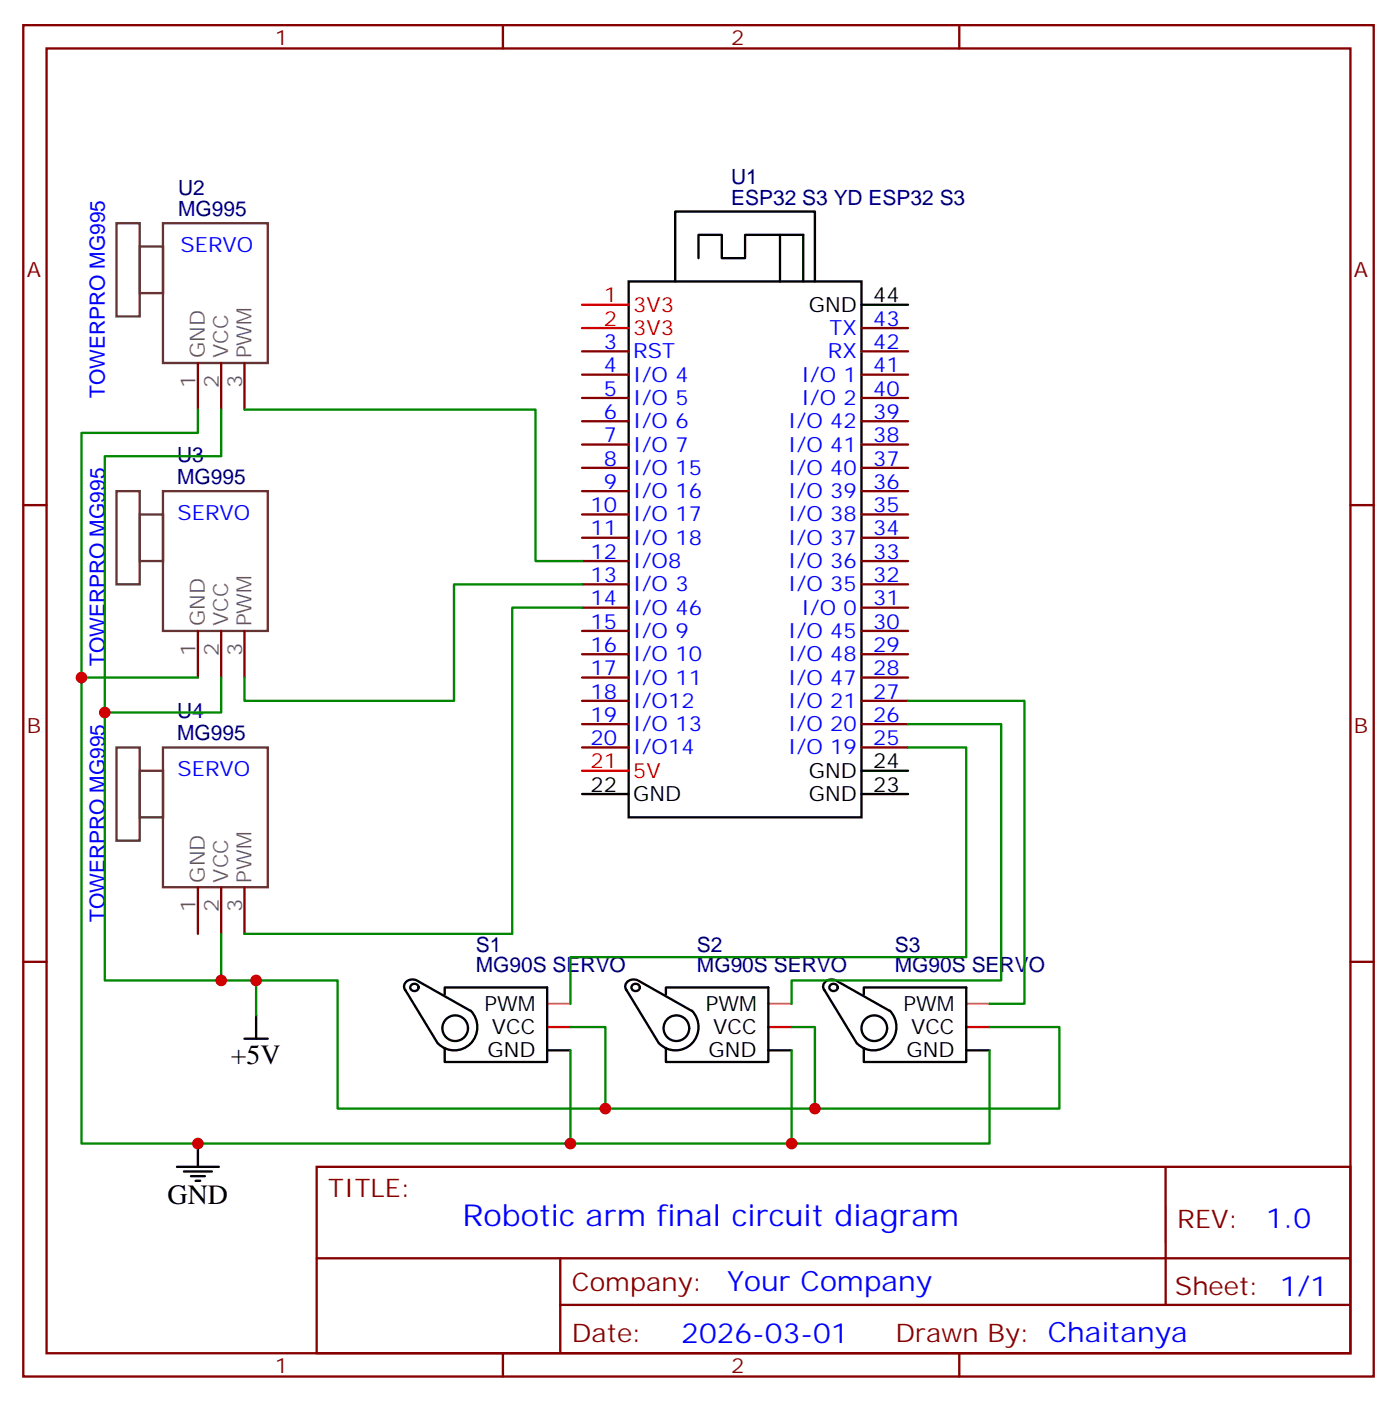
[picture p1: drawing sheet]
<svg xmlns="http://www.w3.org/2000/svg" width="212mm" height="212mm" viewBox="0 0 212 212" stroke-linecap="round" stroke-linejoin="round" font-family="sans-serif">
<g fill="none" stroke="#870000" stroke-width=".35">
<path d="M3.5 3.8h204.6v204.6h-204.6zM7.1 7.3h197.5v197.6h-197.5zM76.2 3.8v3.5M145.3 3.8v3.5M30 55v7M33.5 55v7M37 55v7M88.2 53.2h7M88.2 56.7h7M130.5 53.2h7.1M130.5 56.7h7.1M130.5 49.7h7.1"/>
<path d="M3.5 76.5h3.6M88.2 60.3h7M88.2 63.8h7M88.2 67.3h7M88.2 70.8h7M88.2 74.4h7M88.2 77.9h7M130.5 60.3h7.1M130.5 63.8h7.1M130.5 67.3h7.1M130.5 70.8h7.1M130.5 74.4h7.1"/>
<path d="M130.5 77.9h7.1M204.6 76.5h3.5M30 95.5v7.1M33.5 95.5v7.1M37 95.5v7.1M88.2 81.4h7M88.2 84.9h7M88.2 88.5h7M88.2 92h7M88.2 95.5h7M88.2 99.1h7M130.5 81.4h7.1"/>
<path d="M130.5 84.9h7.1M130.5 88.5h7.1M130.5 92h7.1M130.5 95.5h7.1M130.5 99.1h7.1M88.2 102.6h7M88.2 106.1h7M88.2 109.6h7M88.2 113.2h7M130.5 102.6h7.1M130.5 106.1h7.1M130.5 109.6h7.1"/>
<path d="M130.5 113.2h7.1M30 134.3v7.1M33.5 134.3v7.1M37 134.3v7.1M3.5 145.6h3.6M204.6 145.6h3.5M48 176.7h156.6v28.2h-156.6zM176.6 176.7v20.9M48 190.5h156.5M84.9 197.6h119.6M84.9 190.5v14.1M76.2 204.9v3.5"/>
<path d="M145.3 204.9v3.5"/>
</g>
<g fill="none" stroke="#000" stroke-width=".35">
<path d="M105.8 39.1v-3.5h3.6v3.5h3.5v-3.5h8.8v7M118.2 35.6v7M95.2 42.6h35.3v81.2h-35.3zM102.3 42.6v-10.6h21.2v10.6M130.5 46.1h7.1M130.5 116.7h7.1M88.2 120.2h7M130.5 120.2h7.1M37 157.3h3.6M38.8 153.7v3.6M61.4 149.9l4.9 8.1M62.3 149.1a.58 .58 0 0 1 1 0 .58 .58 0 0 1-.3 .9 .58 .58 0 0 1-.7-.1 .58 .58 0 0 1 0-.8z"/>
<path d="M63 148.4a1.21 1.21 0 0 0-1.7 1.3l.2 .3M63.1 148.4l8.2 4.6M67.4 150.6v-1.1h15.5v11.3h-15.5v-2.1M71.3 153a3.5 3.5 0 0 1 0 5 3.5 3.5 0 0 1-4.9 0M82.9 159h3.5M94.9 149.9l4.9 8.1M95.9 149.1a.58 .58 0 0 1 .9 0 .58 .58 0 0 1-.2 .9 .58 .58 0 0 1-.8-.1 .58 .58 0 0 1 .1-.8zM96.5 148.4a1.21 1.21 0 0 0-1.7 1.3l.2 .3M96.7 148.4l8.1 4.6M100.9 150.6v-1.1h15.5v11.3h-15.5v-2.1M104.8 153a3.5 3.5 0 0 1 .1 5 3.5 3.5 0 0 1-5 0M116.4 159h3.5"/>
<path d="M124.9 149.9l4.9 8.1M125.8 149.1a.58 .58 0 0 1 1 0 .58 .58 0 0 1-.3 .9 .58 .58 0 0 1-.7-.1 .58 .58 0 0 1 0-.8zM126.5 148.4a1.21 1.21 0 0 0-1.7 1.3l.2 .3M126.6 148.4l8.2 4.6M130.9 150.6v-1.1h15.5v11.3h-15.5v-2.1M134.8 153a3.5 3.5 0 0 1 0 5 3.5 3.5 0 0 1-4.9 0M146.4 159h3.5M26.8 176.7h6.4M27.9 177.4h4.2M28.9 178.1h2.1M29.6 178.8h.7M30 173.1v3.6"/>
<circle cx="69" cy="155.7" r="1.94"/>
<circle cx="102.5" cy="155.7" r="1.94"/>
<circle cx="132.5" cy="155.7" r="1.94"/>
</g>
<path d="M88.2 46.1h7M88.2 49.7h7M88.2 116.7h7M82.9 155.5h3.5M116.4 155.5h3.5M146.4 155.5h3.5" fill="none" stroke="#f00" stroke-width=".35"/>
<path d="M17.6 33.8h3.6v14.1h-3.6zM21.2 37.3h3.5v7.1h-3.5zM24.7 33.8h15.9v21.2h-15.9zM17.6 74.4h3.6v14.1h-3.6zM21.2 77.9h3.5v7h-3.5zM24.7 74.4h15.9v21.1h-15.9zM17.6 113.2h3.6v14.1h-3.6zM21.2 116.7h3.5v7.1h-3.5zM24.7 113.2h15.9v21.1h-15.9z" fill="none" stroke="#633" stroke-width=".35"/>
<path d="M82.9 152h3.5M116.4 152h3.5M146.4 152h3.5" fill="none" stroke="#fc0" stroke-width=".35"/>
<g fill="none" stroke="#008700" stroke-width=".35">
<path d="M30 62v3.5h-17.7v37.1M33.5 62v7.1h-17.6v38.8M37 62h44.1v22.9h7.1M88.2 88.5h-19.4v17.6h-31.8v-3.5M88.2 92h-10.6v49.4h-40.6M30 102.6h-17.7v70.5h74.1v-14.1M33.5 102.6v5.3h-17.6v40.5h17.6M137.6 106.1h17.6v45.9h-5.3M137.6 109.6h14.1v38.8h-31.8v3.6M137.6 113.2h8.8v31.7h-60v7.1M33.5 141.4v7h5.3v5.3M38.8 148.4h12.4v19.5h109.3v-12.4h-10.6"/>
<path d="M86.4 155.5h5.3v12.4M119.9 159v14.1h-33.5M119.9 155.5h3.6v12.4M149.9 159v14.1h-30"/>
</g>
<g fill="#c00">
<circle cx="33.5" cy="148.4" r=".88"/>
<circle cx="15.9" cy="107.9" r=".88"/>
<circle cx="12.3" cy="102.6" r=".88"/>
<circle cx="30" cy="173.1" r=".88"/>
<circle cx="86.4" cy="173.1" r=".88"/>
<circle cx="119.9" cy="173.1" r=".88"/>
<circle cx="38.8" cy="148.4" r=".88"/>
<circle cx="123.5" cy="167.9" r=".88"/>
<circle cx="91.7" cy="167.9" r=".88"/>
</g>
<text font-size="4.6" fill="#00f" x="70.1" y="185.7">Robotic arm final circuit diagram</text>
<g font-size="4.2">
<text x="35" y="161.1">+5V</text>
<text x="25.4" y="182.3">GND</text>
</g>
<g font-size="4.2" fill="#00f">
<text x="191.8" y="185.9">1.0</text>
<text x="110.2" y="195.5">Your Company</text>
<text x="103.2" y="203.3">2026-03-01</text>
</g>
<g font-size="3.9" fill="#800">
<text x="49.7" y="181.3">TITLE:</text>
<text x="178.4" y="185.9">REV:</text>
<text x="86.6" y="195.5">Company:</text>
<text x="178" y="196.1">Sheet: 1/1</text>
<text x="86.6" y="203.1">Date:</text>
<text x="135.7" y="203.2">Drawn By: Chaitanya</text>
</g>
<g font-size="3.2" fill="#800">
<text x="41.6" y="6.8">1</text>
<text x="110.8" y="6.8">2</text>
<text x="4.1" y="41.9">A</text>
<text x="205.1" y="41.9">A</text>
<text x="4.1" y="111.1">B</text>
<text x="205.1" y="111.1">B</text>
<text x="41.6" y="207.9">1</text>
<text x="110.8" y="207.9">2</text>
</g>
<g font-size="3.2" fill="#000080">
<text x="27" y="29.6">U2</text>
<text x="110.8" y="27.9">U1</text>
<text x="27" y="32.7">MG995</text>
<text x="110.8" y="31">ESP32 S3 YD ESP32 S3</text>
<text x="26.8" y="70">U3</text>
<text x="26.8" y="73.3">MG995</text>
<text x="26.8" y="112.1">MG995</text>
<text x="26.8" y="108.8">U4</text>
<text x="72.1" y="147.2">MG90S SERVO</text>
<text x="72.1" y="144.1">S1</text>
<text x="105.6" y="147.2">MG90S SERVO</text>
<text x="105.6" y="144.1">S2</text>
<text x="135.6" y="147.2">MG90S SERVO</text>
<text x="135.6" y="144.1">S3</text>
</g>
<g font-size="3.2" fill="#00f">
<text x="27.3" y="38.1">SERVO</text>
<text x="91.5" y="52.8">3</text>
<text x="125.7" y="50.7">TX</text>
<text x="132.3" y="52.8">42</text>
<text x="132.3" y="49.3">43</text>
<text x="91.5" y="56.4">4</text>
<text x="91.5" y="59.9">5</text>
<text x="96" y="54.3">RST</text>
<text x="96" y="57.8">I/O 4</text>
<text x="121.4" y="57.8">I/O 1</text>
<text x="125.4" y="54.3">RX</text>
<text x="132.3" y="59.9">40</text>
<text x="132.3" y="56.4">41</text>
<text x="15.9" y="60.3" transform="rotate(-90 15.9 60.3)">TOWERPRO MG995</text>
<text x="91.5" y="63.4">6</text>
<text x="96" y="61.3">I/O 5</text>
<text x="96" y="64.8">I/O 6</text>
<text x="119.4" y="64.8">I/O 42</text>
<text x="121.4" y="61.3">I/O 2</text>
<text x="132.3" y="63.4">39</text>
<text x="91.5" y="67">7</text>
<text x="91.5" y="70.5">8</text>
<text x="96" y="68.4">I/O 7</text>
<text x="96" y="71.9">I/O 15</text>
<text x="119.4" y="71.9">I/O 40</text>
<text x="119.4" y="68.4">I/O 41</text>
<text x="132.3" y="70.5">37</text>
<text x="132.3" y="67">38</text>
<text x="89.5" y="77.5">10</text>
<text x="91.5" y="74">9</text>
<text x="96" y="75.4">I/O 16</text>
<text x="119.4" y="75.4">I/O 39</text>
<text x="132.3" y="77.5">35</text>
<text x="132.3" y="74">36</text>
<text x="26.9" y="78.7">SERVO</text>
<text x="89.5" y="81.1">11</text>
<text x="96" y="79">I/O 17</text>
<text x="96" y="82.5">I/O 18</text>
<text x="119.4" y="82.5">I/O 37</text>
<text x="119.4" y="79">I/O 38</text>
<text x="132.3" y="81.1">34</text>
<text x="89.5" y="84.6">12</text>
<text x="89.5" y="88.1">13</text>
<text x="96" y="86">I/O8</text>
<text x="96" y="89.5">I/O 3</text>
<text x="119.4" y="89.5">I/O 35</text>
<text x="119.4" y="86">I/O 36</text>
<text x="132.3" y="88.1">32</text>
<text x="132.3" y="84.6">33</text>
<text x="89.5" y="91.7">14</text>
<text x="89.5" y="95.2">15</text>
<text x="96" y="93.1">I/O 46</text>
<text x="121.4" y="93.1">I/O 0</text>
<text x="132.3" y="95.2">30</text>
<text x="132.3" y="91.7">31</text>
<text x="15.9" y="100.8" transform="rotate(-90 15.9 100.8)">TOWERPRO MG995</text>
<text x="89.5" y="98.7">16</text>
<text x="96" y="96.6">I/O 9</text>
<text x="96" y="100.1">I/O 10</text>
<text x="119.4" y="100.1">I/O 48</text>
<text x="119.4" y="96.6">I/O 45</text>
<text x="132.3" y="98.7">29</text>
<text x="89.5" y="102.2">17</text>
<text x="89.5" y="105.8">18</text>
<text x="96" y="103.6">I/O 11</text>
<text x="96" y="107.2">I/O12</text>
<text x="119.4" y="107.2">I/O 21</text>
<text x="119.4" y="103.6">I/O 47</text>
<text x="132.3" y="105.8">27</text>
<text x="132.3" y="102.2">28</text>
<text x="89.5" y="109.3">19</text>
<text x="89.5" y="112.8">20</text>
<text x="96" y="110.7">I/O 13</text>
<text x="119.4" y="110.7">I/O 20</text>
<text x="132.3" y="112.8">25</text>
<text x="132.3" y="109.3">26</text>
<text x="26.9" y="117.5">SERVO</text>
<text x="96" y="114.2">I/O14</text>
<text x="119.4" y="114.2">I/O 19</text>
<text x="15.9" y="139.6" transform="rotate(-90 15.9 139.6)">TOWERPRO MG995</text>
</g>
<g font-size="3.2" fill="#f00">
<text x="91.5" y="45.8">1</text>
<text x="96" y="47.2">3V3</text>
<text x="91.5" y="49.3">2</text>
<text x="96" y="50.7">3V3</text>
<text x="89.5" y="116.3">21</text>
<text x="96" y="117.8">5V</text>
</g>
<g font-size="3.2">
<text x="122.5" y="47.2">GND</text>
<text x="132.3" y="45.8">44</text>
<text x="89.5" y="119.9">22</text>
<text x="122.5" y="117.8">GND</text>
<text x="132.3" y="119.9">23</text>
<text x="132.3" y="116.3">24</text>
<text x="96" y="121.3">GND</text>
<text x="122.5" y="121.3">GND</text>
<text x="73.4" y="153">PWM</text>
<text x="106.9" y="153">PWM</text>
<text x="136.9" y="153">PWM</text>
<text x="73.9" y="160.1">GND</text>
<text x="74.5" y="156.6">VCC</text>
<text x="107.4" y="160.1">GND</text>
<text x="108.1" y="156.6">VCC</text>
<text x="137.4" y="160.1">GND</text>
<text x="138" y="156.6">VCC</text>
</g>
<g font-size="3.2" fill="#666">
<text x="29.6" y="58.7" transform="rotate(-90 29.6 58.7)">1</text>
<text x="31" y="54.3" transform="rotate(-90 31 54.3)">GND</text>
<text x="33.2" y="58.7" transform="rotate(-90 33.2 58.7)">2</text>
<text x="34.6" y="54.3" transform="rotate(-90 34.6 54.3)">VCC</text>
<text x="36.7" y="58.7" transform="rotate(-90 36.7 58.7)">3</text>
<text x="38.1" y="54.3" transform="rotate(-90 38.1 54.3)">PWM</text>
<text x="31" y="94.8" transform="rotate(-90 31 94.8)">GND</text>
<text x="34.6" y="94.8" transform="rotate(-90 34.6 94.8)">VCC</text>
<text x="38.1" y="94.8" transform="rotate(-90 38.1 94.8)">PWM</text>
<text x="29.6" y="99.3" transform="rotate(-90 29.6 99.3)">1</text>
<text x="33.2" y="99.3" transform="rotate(-90 33.2 99.3)">2</text>
<text x="36.7" y="99.3" transform="rotate(-90 36.7 99.3)">3</text>
<text x="31" y="133.6" transform="rotate(-90 31 133.6)">GND</text>
<text x="34.6" y="133.6" transform="rotate(-90 34.6 133.6)">VCC</text>
<text x="38.1" y="133.6" transform="rotate(-90 38.1 133.6)">PWM</text>
<text x="29.6" y="138.1" transform="rotate(-90 29.6 138.1)">1</text>
<text x="33.2" y="138.1" transform="rotate(-90 33.2 138.1)">2</text>
<text x="36.7" y="138.1" transform="rotate(-90 36.7 138.1)">3</text>
</g>
</svg>
